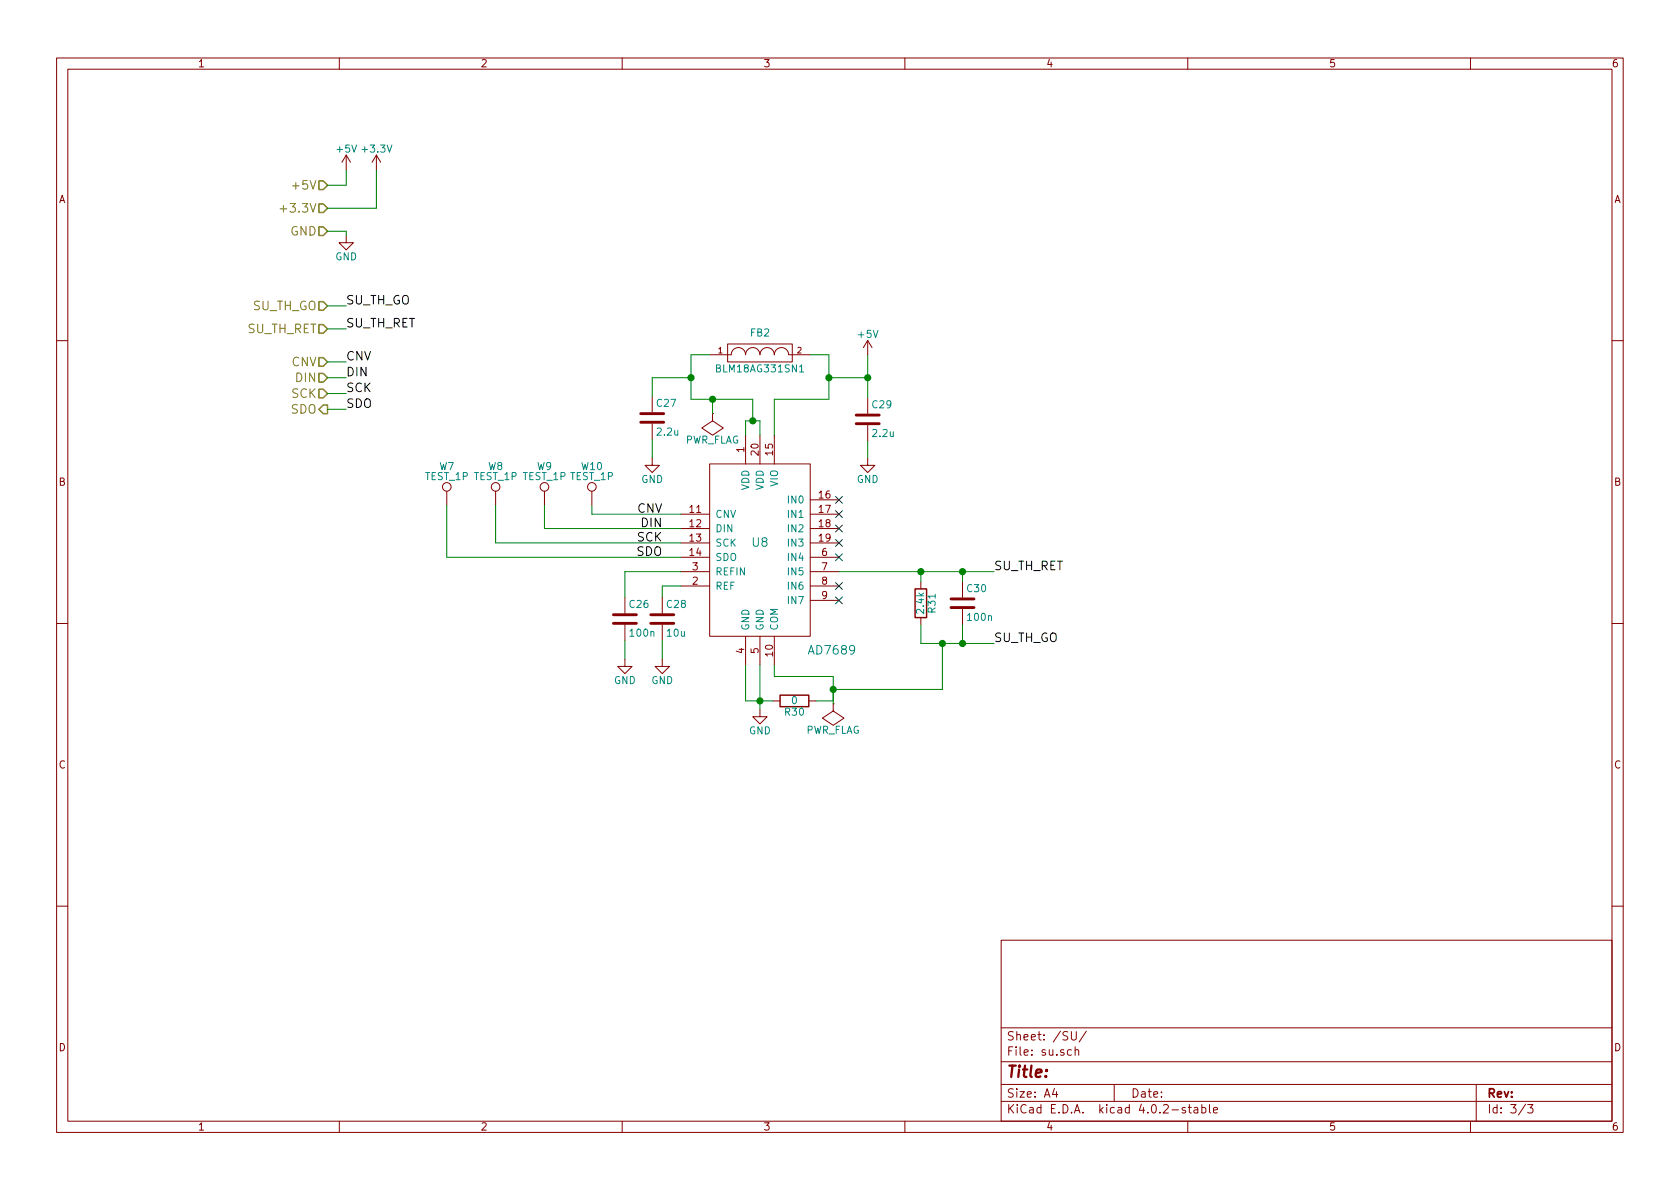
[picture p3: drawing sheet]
EESchema Schematic File Version 2
LIBS:obc_upsat
LIBS:Oscillators
LIBS:stm32
LIBS:power
LIBS:device
LIBS:transistors
LIBS:conn
LIBS:linear
LIBS:regul
LIBS:74xx
LIBS:cmos4000
LIBS:adc-dac
LIBS:memory
LIBS:xilinx
LIBS:microcontrollers
LIBS:dsp
LIBS:microchip
LIBS:analog_switches
LIBS:motorola
LIBS:texas
LIBS:intel
LIBS:audio
LIBS:interface
LIBS:digital-audio
LIBS:philips
LIBS:display
LIBS:cypress
LIBS:siliconi
LIBS:opto
LIBS:atmel
LIBS:contrib
LIBS:valves
LIBS:obc-cache
EELAYER 25 0
EELAYER END
$Descr A4 11693 8268
encoding utf-8
Sheet 3 3
Title ""
Date ""
Rev ""
Comp ""
Comment1 ""
Comment2 ""
Comment3 ""
Comment4 ""
$EndDescr
Text HLabel 2280 1280 0    60   Input ~ 0
+5V
Text HLabel 2280 1440 0    60   Input ~ 0
+3.3V
Text HLabel 2280 1600 0    60   Input ~ 0
GND
Text HLabel 2280 2120 0    60   Input ~ 0
SU_TH_GO
Text HLabel 2280 2280 0    60   Input ~ 0
SU_TH_RET
Wire Wire Line
	2280 1280 2410 1280
Wire Wire Line
	2410 1280 2410 1170
$Comp
L +5V #PWR0106
U 1 1
P 2410 1170
F 0 "#PWR0106" H 2410 1020 50  0001 C CNN
F 1 "+5V" H 2410 1310 50  0000 C CNN
F 2 "" H 2410 1170 50  0000 C CNN
F 3 "" H 2410 1170 50  0000 C CNN
	1    2410 1170
	1    0    0    -1  
$EndComp
Wire Wire Line
	2280 1440 2620 1440
Wire Wire Line
	2620 1440 2620 1170
$Comp
L +3.3V #PWR0107
U 1 1
P 2620 1170
F 0 "#PWR0107" H 2620 1020 50  0001 C CNN
F 1 "+3.3V" H 2620 1310 50  0000 C CNN
F 2 "" H 2620 1170 50  0000 C CNN
F 3 "" H 2620 1170 50  0000 C CNN
	1    2620 1170
	1    0    0    -1  
$EndComp
$Comp
L GND #PWR0108
U 1 1
P 2410 1630
F 0 "#PWR0108" H 2410 1380 50  0001 C CNN
F 1 "GND" H 2410 1480 50  0000 C CNN
F 2 "" H 2410 1630 50  0000 C CNN
F 3 "" H 2410 1630 50  0000 C CNN
	1    2410 1630
	1    0    0    -1  
$EndComp
Wire Wire Line
	2280 1600 2410 1600
Wire Wire Line
	2410 1600 2410 1630
Wire Wire Line
	2280 2120 2410 2120
Wire Wire Line
	2280 2280 2410 2280
Text Label 2410 2120 0    60   ~ 0
SU_TH_GO
Text Label 2410 2280 0    60   ~ 0
SU_TH_RET
$Comp
L R R31
U 1 1
P 6410 4190
F 0 "R31" V 6490 4190 50  0000 C CNN
F 1 "2.4k" V 6410 4190 50  0000 C CNN
F 2 "Resistors_SMD:R_0603_HandSoldering" V 6340 4190 50  0001 C CNN
F 3 "" H 6410 4190 50  0000 C CNN
	1    6410 4190
	1    0    0    -1  
$EndComp
$Comp
L C C30
U 1 1
P 6700 4190
F 0 "C30" H 6725 4290 50  0000 L CNN
F 1 "100n" H 6725 4090 50  0000 L CNN
F 2 "Capacitors_SMD:C_0603_HandSoldering" H 6738 4040 50  0001 C CNN
F 3 "" H 6700 4190 50  0000 C CNN
	1    6700 4190
	1    0    0    -1  
$EndComp
$Comp
L FILTER FB2
U 1 1
P 5290 2460
F 0 "FB2" H 5290 2610 50  0000 C CNN
F 1 "BLM18AG331SN1" H 5290 2360 50  0000 C CNN
F 2 "Resistors_SMD:R_0603_HandSoldering" H 5290 2460 50  0001 C CNN
F 3 "" H 5290 2460 50  0000 C CNN
	1    5290 2460
	1    0    0    -1  
$EndComp
Text HLabel 2280 2510 0    60   Input ~ 0
CNV
Text HLabel 2280 2620 0    60   Input ~ 0
DIN
Text HLabel 2280 2730 0    60   Input ~ 0
SCK
Text HLabel 2280 2840 0    60   Output ~ 0
SDO
Wire Wire Line
	2280 2510 2410 2510
Wire Wire Line
	2280 2620 2410 2620
Wire Wire Line
	2280 2730 2410 2730
Wire Wire Line
	2280 2840 2410 2840
Text Label 2410 2510 0    60   ~ 0
CNV
Text Label 2410 2620 0    60   ~ 0
DIN
Text Label 2410 2730 0    60   ~ 0
SCK
Text Label 2410 2840 0    60   ~ 0
SDO
$Comp
L AD7689 U8
U 1 1
P 5290 3820
F 0 "U8" H 5290 3870 60  0000 C CNN
F 1 "AD7689" H 5790 3120 60  0000 C CNN
F 2 "Housings_DFN_QFN:UQFN-20-1EP_4x4mm_Pitch0.5mm" H 5290 3820 60  0001 C CNN
F 3 "" H 5290 3820 60  0000 C CNN
	1    5290 3820
	1    0    0    -1  
$EndComp
Wire Wire Line
	4120 3570 4740 3570
Wire Wire Line
	3790 3670 4740 3670
Wire Wire Line
	3450 3770 4740 3770
Wire Wire Line
	3110 3870 4740 3870
NoConn ~ 5840 4170
NoConn ~ 5840 4070
NoConn ~ 5840 3870
NoConn ~ 5840 3770
NoConn ~ 5840 3670
Wire Wire Line
	6700 3970 6700 4040
Wire Wire Line
	6410 4040 6410 3970
Connection ~ 6410 3970
Wire Wire Line
	6700 4470 6700 4340
Connection ~ 6700 3970
Text Label 6920 3970 0    60   ~ 0
SU_TH_RET
Text Label 6920 4470 0    60   ~ 0
SU_TH_GO
$Comp
L GND #PWR0109
U 1 1
P 5290 4930
F 0 "#PWR0109" H 5290 4680 50  0001 C CNN
F 1 "GND" H 5290 4780 50  0000 C CNN
F 2 "" H 5290 4930 50  0000 C CNN
F 3 "" H 5290 4930 50  0000 C CNN
	1    5290 4930
	1    0    0    -1  
$EndComp
Text Label 4610 3570 2    60   ~ 0
CNV
Text Label 4610 3670 2    60   ~ 0
DIN
Text Label 4610 3770 2    60   ~ 0
SCK
Text Label 4610 3870 2    60   ~ 0
SDO
Wire Wire Line
	4740 4070 4610 4070
Wire Wire Line
	4610 4070 4610 4150
$Comp
L C C28
U 1 1
P 4610 4300
F 0 "C28" H 4635 4400 50  0000 L CNN
F 1 "10u" H 4635 4200 50  0000 L CNN
F 2 "Capacitors_SMD:C_0603_HandSoldering" H 4648 4150 50  0001 C CNN
F 3 "" H 4610 4300 50  0000 C CNN
	1    4610 4300
	1    0    0    -1  
$EndComp
Wire Wire Line
	4610 4450 4610 4580
$Comp
L C C26
U 1 1
P 4350 4300
F 0 "C26" H 4375 4400 50  0000 L CNN
F 1 "100n" H 4375 4200 50  0000 L CNN
F 2 "Capacitors_SMD:C_0603_HandSoldering" H 4388 4150 50  0001 C CNN
F 3 "" H 4350 4300 50  0000 C CNN
	1    4350 4300
	1    0    0    -1  
$EndComp
Wire Wire Line
	4740 3970 4350 3970
Wire Wire Line
	4350 3970 4350 4150
Wire Wire Line
	4350 4450 4350 4580
$Comp
L GND #PWR0110
U 1 1
P 4610 4580
F 0 "#PWR0110" H 4610 4330 50  0001 C CNN
F 1 "GND" H 4610 4430 50  0000 C CNN
F 2 "" H 4610 4580 50  0000 C CNN
F 3 "" H 4610 4580 50  0000 C CNN
	1    4610 4580
	1    0    0    -1  
$EndComp
$Comp
L GND #PWR0111
U 1 1
P 4350 4580
F 0 "#PWR0111" H 4350 4330 50  0001 C CNN
F 1 "GND" H 4350 4430 50  0000 C CNN
F 2 "" H 4350 4580 50  0000 C CNN
F 3 "" H 4350 4580 50  0000 C CNN
	1    4350 4580
	1    0    0    -1  
$EndComp
Wire Wire Line
	5390 3020 5390 2770
Wire Wire Line
	5390 2770 5770 2770
Wire Wire Line
	5770 2770 5770 2460
Wire Wire Line
	5770 2460 5640 2460
Wire Wire Line
	5240 2770 5240 2920
Wire Wire Line
	4810 2770 5240 2770
Wire Wire Line
	4810 2460 4810 2770
Wire Wire Line
	4810 2460 4940 2460
$Comp
L C C29
U 1 1
P 6040 2910
F 0 "C29" H 6065 3010 50  0000 L CNN
F 1 "2.2u" H 6065 2810 50  0000 L CNN
F 2 "Capacitors_SMD:C_0603_HandSoldering" H 6078 2760 50  0001 C CNN
F 3 "" H 6040 2910 50  0000 C CNN
	1    6040 2910
	1    0    0    -1  
$EndComp
Wire Wire Line
	6040 2460 6040 2760
Wire Wire Line
	6040 3060 6040 3180
$Comp
L C C27
U 1 1
P 4540 2900
F 0 "C27" H 4565 3000 50  0000 L CNN
F 1 "2.2u" H 4565 2800 50  0000 L CNN
F 2 "Capacitors_SMD:C_0603_HandSoldering" H 4578 2750 50  0001 C CNN
F 3 "" H 4540 2900 50  0000 C CNN
	1    4540 2900
	1    0    0    -1  
$EndComp
Wire Wire Line
	4540 2750 4540 2620
Wire Wire Line
	4540 3050 4540 3180
Wire Wire Line
	6040 2620 5770 2620
Connection ~ 5770 2620
Wire Wire Line
	4540 2620 4810 2620
Connection ~ 4810 2620
$Comp
L +5V #PWR0112
U 1 1
P 6040 2460
F 0 "#PWR0112" H 6040 2310 50  0001 C CNN
F 1 "+5V" H 6040 2600 50  0000 C CNN
F 2 "" H 6040 2460 50  0000 C CNN
F 3 "" H 6040 2460 50  0000 C CNN
	1    6040 2460
	1    0    0    -1  
$EndComp
Connection ~ 6040 2620
$Comp
L GND #PWR0113
U 1 1
P 4540 3180
F 0 "#PWR0113" H 4540 2930 50  0001 C CNN
F 1 "GND" H 4540 3030 50  0000 C CNN
F 2 "" H 4540 3180 50  0000 C CNN
F 3 "" H 4540 3180 50  0000 C CNN
	1    4540 3180
	1    0    0    -1  
$EndComp
$Comp
L GND #PWR0114
U 1 1
P 6040 3180
F 0 "#PWR0114" H 6040 2930 50  0001 C CNN
F 1 "GND" H 6040 3030 50  0000 C CNN
F 2 "" H 6040 3180 50  0000 C CNN
F 3 "" H 6040 3180 50  0000 C CNN
	1    6040 3180
	1    0    0    -1  
$EndComp
$Comp
L R R30
U 1 1
P 5530 4870
F 0 "R30" V 5610 4870 50  0000 C CNN
F 1 "0" V 5530 4870 50  0000 C CNN
F 2 "Resistors_SMD:R_0603_HandSoldering" V 5460 4870 50  0001 C CNN
F 3 "" H 5530 4870 50  0000 C CNN
	1    5530 4870
	0    1    1    0   
$EndComp
Wire Wire Line
	5190 3020 5190 2920
Wire Wire Line
	5190 2920 5290 2920
Wire Wire Line
	5290 2920 5290 3020
Connection ~ 5240 2920
$Comp
L PWR_FLAG #FLG0115
U 1 1
P 4960 2870
F 0 "#FLG0115" H 4960 2965 50  0001 C CNN
F 1 "PWR_FLAG" H 4960 3050 50  0000 C CNN
F 2 "" H 4960 2870 50  0000 C CNN
F 3 "" H 4960 2870 50  0000 C CNN
	1    4960 2870
	-1   0    0    1   
$EndComp
Wire Wire Line
	4960 2870 4960 2770
Connection ~ 4960 2770
NoConn ~ 5840 3570
Wire Wire Line
	6410 4340 6410 4470
Wire Wire Line
	6410 4470 6920 4470
Connection ~ 6700 4470
Wire Wire Line
	6560 4790 6560 4470
Connection ~ 6560 4470
$Comp
L TEST_1P W9
U 1 1
P 3790 3510
F 0 "W9" H 3790 3780 50  0000 C CNN
F 1 "TEST_1P" H 3790 3710 50  0000 C CNN
F 2 "Measurement_Points:Measurement_Point_Round-SMD-Pad_Small" H 3990 3510 50  0001 C CNN
F 3 "" H 3990 3510 50  0000 C CNN
	1    3790 3510
	1    0    0    -1  
$EndComp
$Comp
L TEST_1P W10
U 1 1
P 4120 3510
F 0 "W10" H 4120 3780 50  0000 C CNN
F 1 "TEST_1P" H 4120 3710 50  0000 C CNN
F 2 "Measurement_Points:Measurement_Point_Round-SMD-Pad_Small" H 4320 3510 50  0001 C CNN
F 3 "" H 4320 3510 50  0000 C CNN
	1    4120 3510
	1    0    0    -1  
$EndComp
$Comp
L TEST_1P W8
U 1 1
P 3450 3510
F 0 "W8" H 3450 3780 50  0000 C CNN
F 1 "TEST_1P" H 3450 3710 50  0000 C CNN
F 2 "Measurement_Points:Measurement_Point_Round-SMD-Pad_Small" H 3650 3510 50  0001 C CNN
F 3 "" H 3650 3510 50  0000 C CNN
	1    3450 3510
	1    0    0    -1  
$EndComp
$Comp
L TEST_1P W7
U 1 1
P 3110 3510
F 0 "W7" H 3110 3780 50  0000 C CNN
F 1 "TEST_1P" H 3110 3710 50  0000 C CNN
F 2 "Measurement_Points:Measurement_Point_Round-SMD-Pad_Small" H 3310 3510 50  0001 C CNN
F 3 "" H 3310 3510 50  0000 C CNN
	1    3110 3510
	1    0    0    -1  
$EndComp
Wire Wire Line
	4120 3570 4120 3510
Wire Wire Line
	3790 3670 3790 3510
Wire Wire Line
	3450 3510 3450 3770
Wire Wire Line
	3110 3870 3110 3510
NoConn ~ 5840 3470
Wire Wire Line
	5840 3970 6920 3970
Wire Wire Line
	5390 4620 5390 4700
Wire Wire Line
	5390 4700 5800 4700
Wire Wire Line
	5800 4700 5800 4870
Wire Wire Line
	5800 4870 5680 4870
Wire Wire Line
	5800 4790 6560 4790
Connection ~ 5800 4790
Wire Wire Line
	5190 4620 5190 4870
Wire Wire Line
	5190 4870 5380 4870
Wire Wire Line
	5290 4620 5290 4930
Connection ~ 5290 4870
$Comp
L PWR_FLAG #FLG0116
U 1 1
P 5800 4890
F 0 "#FLG0116" H 5800 4985 50  0001 C CNN
F 1 "PWR_FLAG" H 5800 5070 50  0000 C CNN
F 2 "" H 5800 4890 50  0000 C CNN
F 3 "" H 5800 4890 50  0000 C CNN
	1    5800 4890
	-1   0    0    1   
$EndComp
Wire Wire Line
	5800 4890 5800 4790
$EndSCHEMATC
